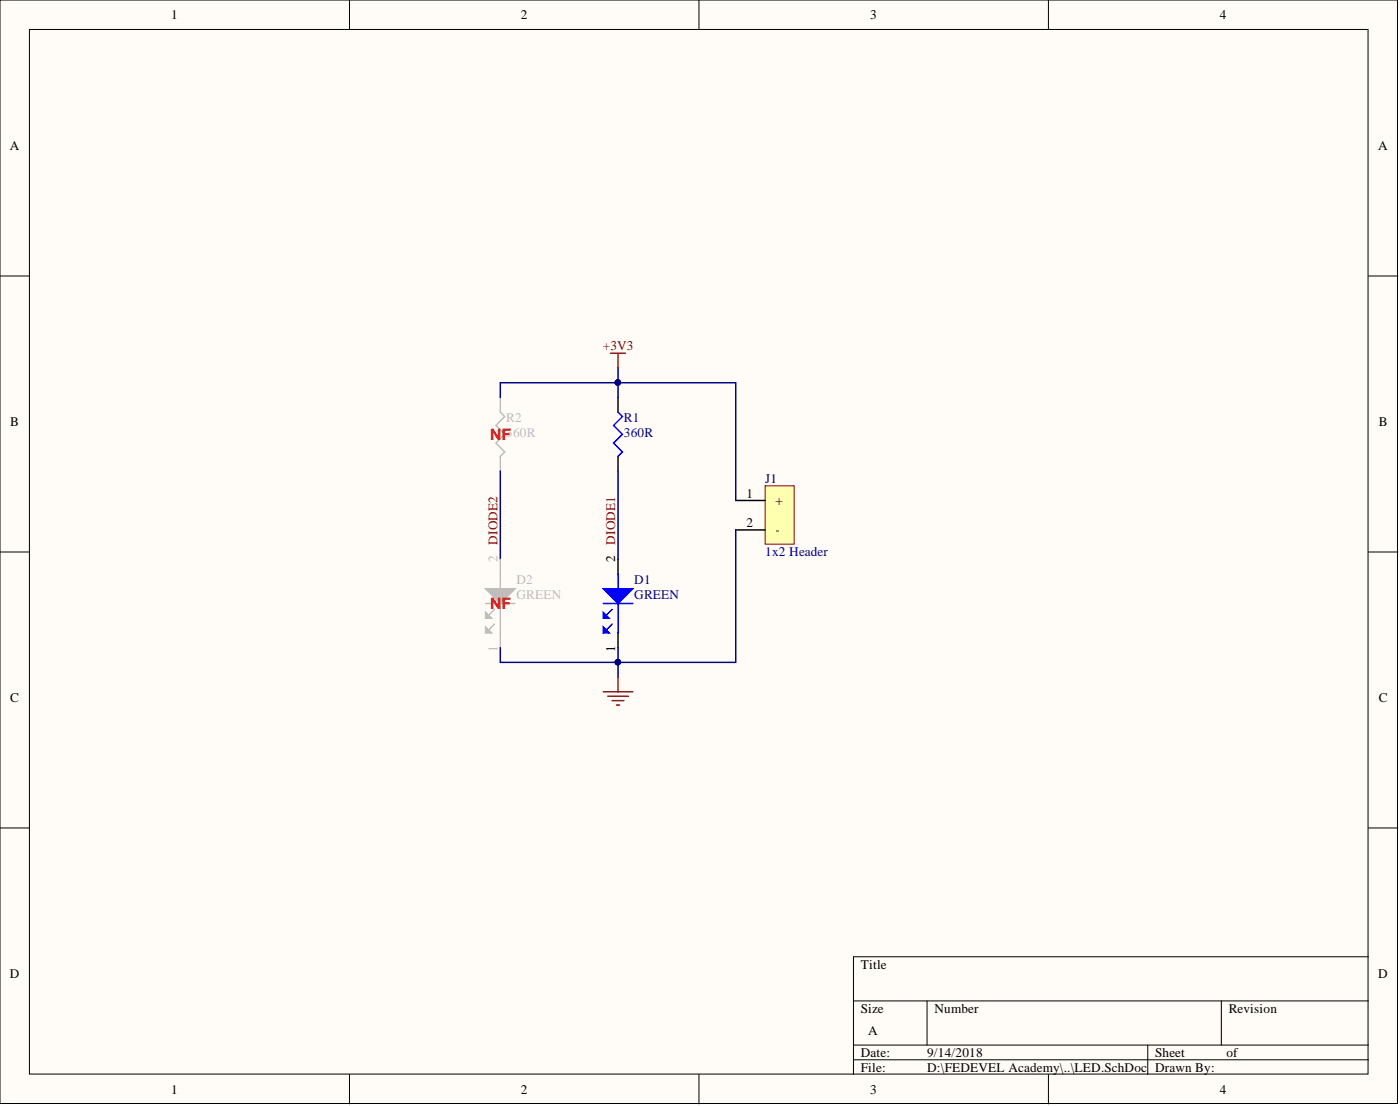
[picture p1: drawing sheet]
<svg xmlns="http://www.w3.org/2000/svg" width="241mm" height="190mm" viewBox="0 0 241 190" stroke-linecap="round" stroke-linejoin="round" font-family="sans-serif">
<g fill="#fffcf8" stroke="#000" stroke-width=".17">
<path d="M0 0h240.9v190.1h-240.9z"/>
<path d="M5.1 5.1h230.7v179.9h-230.7z"/>
</g>
<g fill="none" stroke="#000" stroke-width=".17">
<path d="M60.2 0v5.1M120.5 0v5.1M180.7 0v5.1M0 47.5h5.1M235.9 47.5h5M0 95.1h5.1M235.9 95.1h5M0 142.6h5.1M235.9 142.6h5M147.1 172.4h88.8M159.8 172.4v7.6M210.5 172.4v7.6"/>
<path d="M235.9 164.8h-88.8v20.3M60.2 185.1v5M120.5 185.1v5M147.1 180h88.8M147.1 182.5h88.8M180.7 185.1v5M197.8 180v5.1"/>
</g>
<path d="M131.9 83.7h5v10h-5z" fill="#ffffb0" stroke="#800000" stroke-width=".17"/>
<path d="M106.5 68.5v2.5M106.5 78.6v2.5M106.5 96.3v2.6M126.8 86.2h5.1M126.8 91.3h5.1M106.5 109v2.6" fill="none" stroke="#000" stroke-width=".25"/>
<path d="M106.5 71l.8 .8-1.5 1.5 1.5 1.5-1.5 1.5 1.5 1.5-.8 .8M106.5 98.9v2.5M104 103.9h5.1M105.5 105l-1.5 1.5M106.5 103.9v5.1" fill="none" stroke="#00f" stroke-width=".25"/>
<path d="M104 101.4h5.1l-2.6 2.5z" fill="#00f"/>
<path d="M104 101.4h5.1l-2.6 2.5z" fill="none" stroke="#00f" stroke-width=".25"/>
<path d="M104 105.5l1 1h-1z" fill="#00f"/>
<path d="M104 105.5l1 1h-1zM105.5 107.5l-1.5 1.5" fill="none" stroke="#00f" stroke-width=".25"/>
<path d="M104 108l1 1h-1z" fill="#00f"/>
<path d="M104 108l1 1h-1z" fill="none" stroke="#00f" stroke-width=".25"/>
<path d="M106.5 68.5v-2.6h20.3v20.3M106.5 63.4v2.5M86.2 81.1v15.2M106.5 81.1v15.2M126.8 91.3v22.8h-20.3v-2.5M106.5 114.1v2.5" fill="none" stroke="#000080" stroke-width=".25"/>
<g fill="#000080" stroke="#000080" stroke-width=".17">
<circle cx="106.5" cy="65.9" r=".47"/>
<circle cx="106.5" cy="114.1" r=".47"/>
</g>
<path d="M105.3 60.9h2.5M106.5 60.9v2.5M104 119.2h5.1M104.7 119.9h3.6M106.5 116.6v2.6M105.5 120.7h2M106.3 121.4h.5" fill="none" stroke="#800000" stroke-width=".25"/>
<path d="M86.2 68.5v2.5l.8 .8-1.5 1.5 1.5 1.5-1.5 1.5 1.5 1.5-.8 .8v2.5M86.2 96.3v5.1M83.7 103.9h5.1M85.2 105l-1.5 1.5M86.2 103.9v7.7" fill="none" stroke="#bfbebc" stroke-width=".25"/>
<path d="M83.7 101.4h5.1l-2.6 2.5z" fill="#bfbebc"/>
<path d="M83.7 101.4h5.1l-2.6 2.5z" fill="none" stroke="#bfbebc" stroke-width=".25"/>
<path d="M83.7 105.5l1 1h-1z" fill="#bfbebc"/>
<path d="M83.7 105.5l1 1h-1zM85.2 107.5l-1.5 1.5" fill="none" stroke="#bfbebc" stroke-width=".25"/>
<path d="M83.7 108l1 1h-1z" fill="#bfbebc"/>
<path d="M83.7 108l1 1h-1z" fill="none" stroke="#bfbebc" stroke-width=".25"/>
<path d="M106.5 65.9h-20.3v2.6M86.2 111.6v2.5h20.3" fill="none" stroke="#000080" stroke-width=".25"/>
<g fill="#000080" stroke="#000080" stroke-width=".17">
<circle cx="106.5" cy="65.9" r=".47"/>
<circle cx="106.5" cy="114.1" r=".47"/>
</g>
<g font-size="2.7" fill="#f00">
<text x="84.5" y="75.7">NF</text>
<text x="84.5" y="104.9">NF</text>
</g>
<g font-size="2.3">
<text x="29.5" y="3.3">1</text>
<text x="89.8" y="3.3">2</text>
<text x="150" y="3.3">3</text>
<text x="210.3" y="3.3">4</text>
<text x="1.7" y="25.8">A</text>
<text x="237.6" y="25.8">A</text>
<text x="1.8" y="73.4">B</text>
<text x="237.6" y="73.4">B</text>
<text x="128.7" y="85.7">1</text>
<text x="133.7" y="87">+</text>
<text x="128.7" y="90.8">2</text>
<text x="133.7" y="92">-</text>
<text x="106" y="96.9" transform="rotate(-90 106 96.9)">2</text>
<text x="106" y="112.2" transform="rotate(-90 106 112.2)">1</text>
<text x="1.8" y="120.9">C</text>
<text x="237.6" y="120.9">C</text>
<text x="148.4" y="166.8">Title</text>
<text x="1.7" y="168.4">D</text>
<text x="237.6" y="168.4">D</text>
<text x="148.4" y="174.4">Size</text>
<text x="149.6" y="178.2">A</text>
<text x="161.1" y="174.4">Number</text>
<text x="211.8" y="174.4">Revision</text>
<text x="148.4" y="182">Date:</text>
<text x="148.4" y="184.6">File:</text>
<text x="159.8" y="182">9/14/2018</text>
<text x="159.8" y="184.6">D:\FEDEVEL Academy\..\LED.SchDoc</text>
<text x="199.1" y="182">Sheet</text>
<text x="199.1" y="184.6">Drawn By:</text>
<text x="211.4" y="182">of</text>
<text x="29.5" y="188.4">1</text>
<text x="89.8" y="188.4">2</text>
<text x="150" y="188.4">3</text>
<text x="210.3" y="188.4">4</text>
</g>
<g font-size="2.3" fill="#800000">
<text x="103.9" y="60.3">+3V3</text>
<text x="85.7" y="93.8" transform="rotate(-90 85.7 93.8)">DIODE2</text>
<text x="106" y="93.8" transform="rotate(-90 106 93.8)">DIODE1</text>
</g>
<g font-size="2.3" fill="#bfbebc">
<text x="87.2" y="72.8">R2</text>
<text x="87.2" y="75.3">360R</text>
<text x="85.7" y="96.9" transform="rotate(-90 85.7 96.9)">2</text>
<text x="89" y="100.7">D2</text>
<text x="89" y="103.2">GREEN</text>
<text x="85.7" y="112.2" transform="rotate(-90 85.7 112.2)">1</text>
</g>
<g font-size="2.3" fill="#000080">
<text x="107.5" y="72.8">R1</text>
<text x="107.5" y="75.3">360R</text>
<text x="131.9" y="83.2">J1</text>
<text x="131.9" y="95.8">1x2 Header</text>
<text x="109.3" y="100.7">D1</text>
<text x="109.3" y="103.2">GREEN</text>
</g>
</svg>
